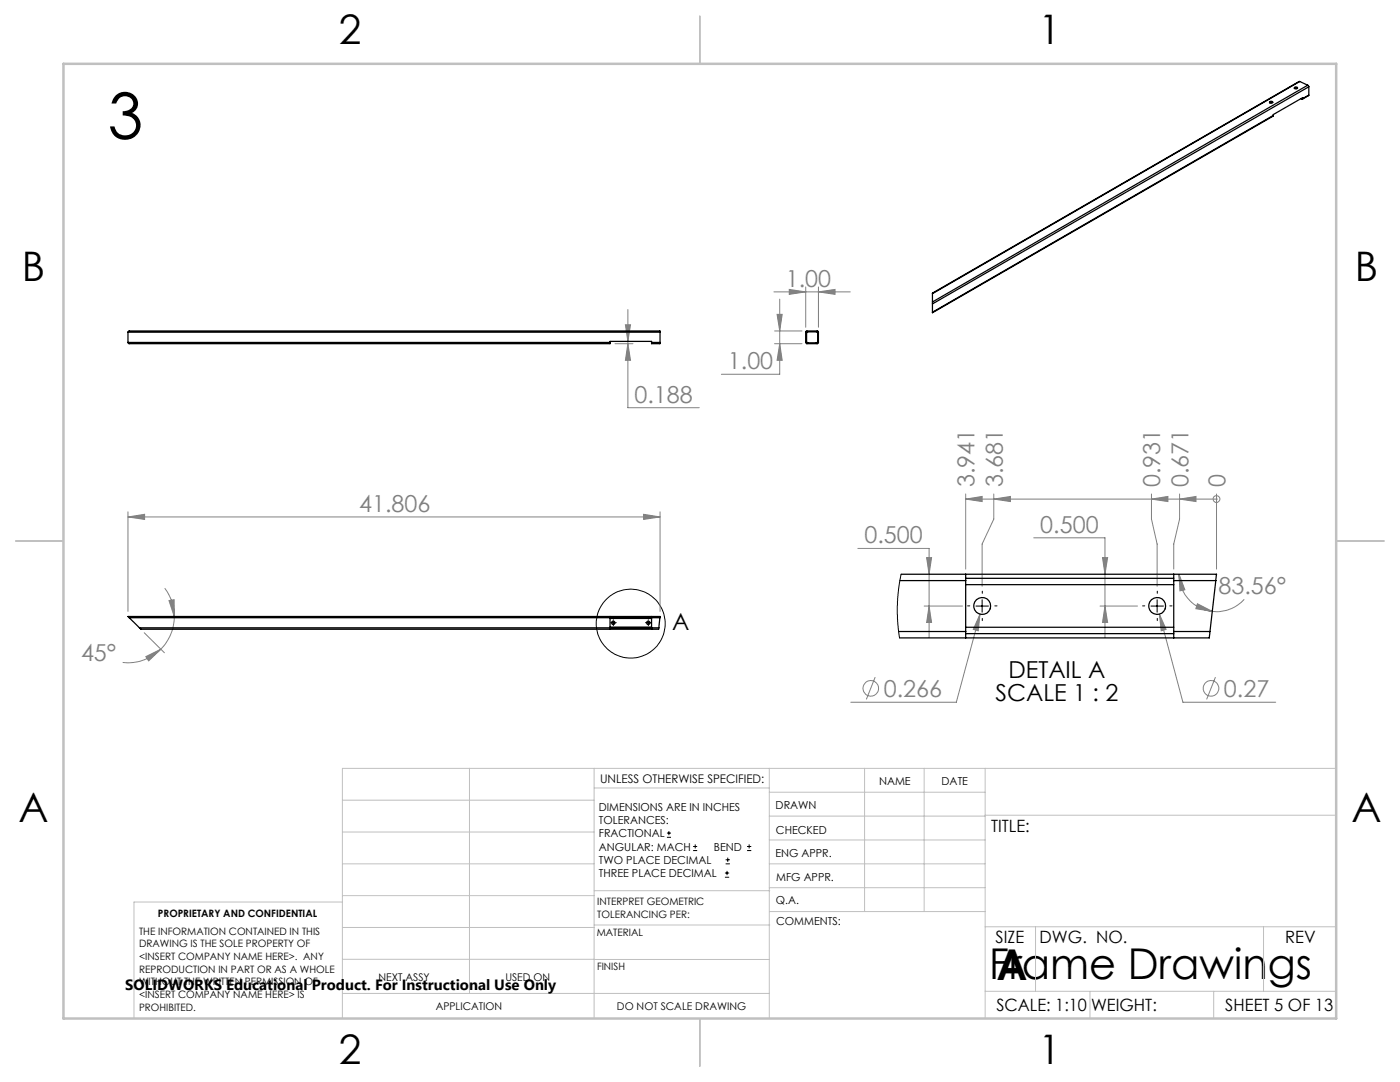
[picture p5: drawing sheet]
<svg xmlns="http://www.w3.org/2000/svg" width="279mm" height="216mm" viewBox="0 0 279 216" stroke-linecap="round" stroke-linejoin="round" font-family="sans-serif">
<g fill="none" stroke="#808080" stroke-width=".2">
<path d="M154.4 58.2h15.3M155.6 59.7v15h-11.6M157.5 57.7l3.3 .5-3.3 .5zM160.8 57.3v8M163.3 57.3v8M163.3 58.2l3.4-.5v1zM122.7 68.6h3.6M124.8 64.8h1l-.5 3.3zM125.3 61.8v19.6h14.3M125.3 68.6l.5 3.3h-1zM154.6 68.6h5.5M154.6 66h5.5"/>
<path d="M155.1 62.7h1l-.5 3.3zM155.6 68.6l.5 3.3h-1zM192.7 99.6l3.3-.5v1zM192.7 99.6h50.1M192.7 98.6v15M198.3 99.6l3.3-.5v1zM198.3 98.6v5l-2.3 4.9v8.5M229.8 99.6l3.3-.5v1zM229.8 98.6v5l1.1 4.9v8.5M235.4 99.6l3.3-.5v1zM235.4 98.6v5l-1.2 4.9v5.1M242.8 99.6h.1"/>
<path d="M242.8 98.6v15M25.5 103.2l3.4-.6v1zM25.5 102.1v19.9M25.5 103.2h106.2M32.9 117.4a9.3 9.3 0 0 1 1.9 5.6M33.7 119.8l1-.1 .1 3.3zM128.4 102.6l3.3 .6-3.3 .4zM131.7 102.1v19.9M171.2 109.4h14.2v17.9M184.9 111.3h1l-.5 3.3zM206.3 107.3h14.2v20M220 111.3h1.1l-.6 3.3z"/>
<path d="M235.3 114.6l1.2 3.1-1 .2zM235.3 114.6a7.5 7.5 0 0 0 6.6 7.4M248.3 119.6a7.5 7.5 0 0 1-6.4 2.4M28.8 126.3l4 3.9M29.1 131l3-1.5-2.4 2.4zM32.1 129.5a9.4 9.4 0 0 1-7.6 2.7M34.8 123a9.4 9.4 0 0 1-2.7 6.5M174.7 135.1l-1.8 4.5M184.4 120.9h7.7M185.4 120.9l.5 3.3h-1zM195.6 122.6l-4.7 17.5h-21.1M195.6 122.6l-.4 3.3-1-.3z"/>
<path d="M219.5 120.9h7.5M220.5 120.9l.6 3.3h-1.1zM231.4 122.6l4.7 17.5h18.5M231.4 122.6l1.3 3-1 .3zM239 120.5l2.9 1.5-3.2-.5zM242.6 135.1l-1.8 4.5"/>
<circle cx="242.8" cy="99.6" r=".68"/>
<circle cx="173.8" cy="137.4" r="1.56"/>
<circle cx="241.7" cy="137.3" r="1.56"/>
</g>
<g fill="none" stroke="#000" stroke-width=".2">
<path d="M196 119.7v2.5M230.9 119.7v2.5M122.1 124.3h.5M122.4 124v.5M129.1 124.3h.5M129.4 124v.5M194.8 120.9h2.5M229.7 120.9h2.5M133.1 167.1h.8M133.1 166.2h.8M133.5 165.8v.9M138.3 169.7h.8"/>
<path d="M138.3 168.9h.8M138.7 168.5v.8M144.7 175h.8M144.7 174.2h.8M144.8 172.4h.9M144.8 171.6h.9M145.1 173.8v.8M145.2 171.1v.9M149.1 169.7h.8M149.1 168.9h.8M149.5 168.5v.8"/>
<circle cx="125.9" cy="124.4" r="6.9"/>
</g>
<g fill="none" stroke="#000" stroke-width=".2" stroke-dasharray="15.2 1.3 1.3 1.3">
<path d="M196 118.4v-.4M231 118.4v-.4M121.9 124.3h-.1M122.4 123.8v-.1M122.4 124.8h.1M122.9 124.3h.1M128.9 124.3h-.1M129.4 123.8v-.1M129.4 124.8h.1M129.9 124.3h.1M193.5 120.9h-.4M196 123.4v.4"/>
<path d="M198.5 120.9h.5M228.5 120.9h-.5M231 123.4v.4M233.5 120.9h.4"/>
</g>
<g fill="none" stroke="#c0c0c0" stroke-width=".2">
<path d="M68.3 159.7h50.3M93.7 153.3v44.9M118.6 153.3v49.9M118.6 157.2h34.9M153.5 153.3v49.9M153.5 158.1h43.1M172.5 153.3v28.6M184.4 153.3v28.6M196.6 153.3v49.9M266.7 153.3h-198.4v49.9M68.3 178.7h50.3M68.3 172.4h50.3"/>
<path d="M68.3 166h50.3M68.3 180h-41.6v23.2M118.6 177.7h35M153.5 167.6h43.1M153.5 162.8h43.1M153.5 172.4h43.1M153.5 177.1h43.1M196.6 162.7h70.1M68.3 198.2h85.2M68.3 191.4l85.2 .1M68.3 185.1h50.3M118.6 184.6h35"/>
<path d="M153.6 181.9h43M196.6 197.8h70.1M196.6 184.9h70.1M206.7 184.9v12.9M217.5 197.8v5.4M242.2 197.8v5.4M252.2 184.9v12.9"/>
</g>
<path d="M139.7 3.2v9.5M3.1 107.9h9.6M266.7 107.9h9.5M139.7 203.2v9.6" fill="none" stroke="#c0c0c0" stroke-width=".25"/>
<path d="M12.7 12.7h254v190.5h-254z" fill="none" stroke="#c0c0c0" stroke-width=".5"/>
<g fill="#808080">
<path d="M235.4 99.6l3.3-.5v1zM229.8 99.6l3.3-.5v1zM198.3 99.6l3.3-.5v1zM192.7 99.6l3.3-.5v1z"/>
<path d="M124.8 64.8h1l-.5 3.3zM125.3 68.6l.5 3.3h-1zM29.1 131l3-1.5-2.4 2.4zM33.7 119.8l1-.1 .1 3.3zM155.6 68.6l.5 3.3h-1zM155.1 62.7h1l-.5 3.3zM157.5 57.7l3.3 .5-3.3 .5zM163.3 58.2l3.4-.5v1zM235.3 114.6l1.2 3.1-1 .2zM239 120.5l2.9 1.5-3.2-.5zM231.4 122.6l.3 3.3 1-.3zM195.6 122.6l-1.4 3 1 .3zM185.4 120.9l.5 3.3h-1zM184.9 111.3h1l-.5 3.3zM220.5 120.9l.6 3.3h-1.1zM220 111.3h1.1l-.6 3.3z"/>
<path d="M25.5 103.2l3.4-.6v1zM128.4 102.6l3.3 .6-3.3 .4z"/>
</g>
<g fill="none" stroke="#000" stroke-width=".25">
<path d="M258.3 17.5a.29 .29 0 0 1 .4-.2 .29 .29 0 0 1 .2 .4 .36 .36 0 0 1-.6-.2zM258.3 17.6l.1-.1 .5 .1M259.4 16.3l-73.3 42.3M259.4 16.3l1.6 .7M260 19.6l-.1 .2-.3-.1M260 19.6v-.1l-5.9 3.4v.1M261 17l.2 .3M261 17l-74.9 43.3M261.2 19l-1.3 .8M261.2 17.3l-75.1 43.3M261.2 17.3v1.7M261.2 19l-1.2 .6"/>
<path d="M253.4 20.5l.1-.1 .5 .1M253.4 20.3l.1-.1a.27 .27 0 0 1 .3 0 .27 .27 0 0 1 .1 .3 .31 .31 0 0 1-.3 .1 .31 .31 0 0 1-.2-.3zM254.1 23v.2l-68 39.2v-.1M254.1 23l-68 39.3M186.1 58.6v1.7M25.5 66.3l.2-.3h106v.3M25.5 68.3l.3 .3h95.9v-.3M25.5 66.3h106.2M25.5 68.3h96.2M25.5 66.3v2M121.7 68.3v-.2h8.3v.2M130 68.3v.3h1.7v-.3"/>
<path d="M130 68.3h1.7M131.7 66.3v2M160.8 66.1l2.4-.1 .1 .2v2.2l-.2 .2h-2.1l-.2-.2zM161 66.4l.1-.2h1.9l.2 .3v1.8l-.2 .1h-1.9l-.1-.2zM186.1 60.3v.3M186.1 60.6v1.7M179.6 115.9h13.1M179.8 114.6h63l-.2 1.3M192.7 114.6v1.3M192.7 115.9v10.1M192.7 115.4h41.5M192.7 116.7h41.5"/>
<path d="M234.2 114.6v1.3M234.2 115.9h8.4M234.2 115.9v10.1M242.6 115.9l-1.1 10.1M25.8 123.3l-.3-.3h106.2v.3M25.8 123.3h95.9M25.8 123.3l2 2M27.8 125.3l.3 .3h103.3l.1-.3M27.8 125.3h93.9M121.7 125.3v.3M121.7 123v.3M121.7 123.3v2"/>
<path d="M121.7 125.4h8.3M121.7 123.2h8.3M121.7 123.4h8.3M121.7 125.1h8.3M130 125.3v.3M130 123v.3M130 123.3v2M130 125.3h1.5M130 123.3h1.7M131.7 123.3l-.2 2M179.4 126h13.3M192.7 126v1.3"/>
<path d="M192.7 126.4h41.5M192.7 125.2h41.5M234.2 126v1.3M234.2 126h7.3M241.5 126l-.2 1.3h-61.8"/>
<circle cx="122.4" cy="124.3" r=".34"/>
<circle cx="129.4" cy="124.3" r=".34"/>
<circle cx="196" cy="120.9" r="1.69"/>
<circle cx="230.9" cy="120.9" r="1.69"/>
</g>
<path d="M179.8 114.6l-.5 2.9-.2 3.4v3.2l.4 3.2" fill="none" stroke="#000" stroke-width=".2"/>
<text font-size="12.7" x="21.5" y="27.7">3</text>
<g font-size="8.5">
<text x="197.4" y="195.4">Frame Drawings</text>
<text x="198.9" y="195.5">A</text>
</g>
<g font-size="8.1">
<text x="67.6" y="8.9">2</text>
<text x="207.3" y="8.9">1</text>
<text x="4.4" y="56.2">B</text>
<text x="270.4" y="56.2">B</text>
<text x="3.7" y="164.1">A</text>
<text x="269.7" y="164.1">A</text>
<text x="67.6" y="212.4">2</text>
<text x="207.3" y="212.4">1</text>
</g>
<g font-size="4.7" fill="#808080">
<text x="156.8" y="57.2">1.00</text>
<text x="145.3" y="73.7">1.00</text>
<text x="126.6" y="80.3">0.188</text>
<text x="194.5" y="97.3" transform="rotate(-90 194.5 97.3)">3.941</text>
<text x="200.1" y="97.3" transform="rotate(-90 200.1 97.3)">3.681</text>
<text x="231.6" y="97.3" transform="rotate(-90 231.6 97.3)">0.931</text>
<text x="237.2" y="97.3" transform="rotate(-90 237.2 97.3)">0.671</text>
<text x="244.6" y="97.3" transform="rotate(-90 244.6 97.3)">0</text>
<text x="71.7" y="102.1">41.806</text>
<text x="207.6" y="106.3">0.500</text>
<text x="172.5" y="108.4">0.500</text>
<text x="243.2" y="118.6">83.56°</text>
<text x="16.2" y="131.9">45°</text>
<text x="176.4" y="139">0.266</text>
<text x="244.3" y="139">0.27</text>
</g>
<g font-size="4.7">
<text x="134.2" y="125.7">A</text>
<text x="201.3" y="135.3">DETAIL A</text>
<text x="198.7" y="139.8">SCALE 1 : 2</text>
</g>
<g font-size="3.4">
<text x="197.8" y="166">TITLE:</text>
<text x="198.7" y="188.1">SIZE</text>
<text x="207.5" y="188.1">DWG. NO.</text>
<text x="256.5" y="188.2">REV</text>
<text x="198.8" y="201.7">SCALE: 1:10</text>
<text x="217.7" y="201.8">WEIGHT:</text>
<text x="244.5" y="201.7">SHEET 5 OF 13</text>
</g>
<text font-size="3" x="25" y="197.6">SOLIDWORKS Educational Product. For Instructional Use Only</text>
<text font-size="2.4" x="119.8" y="156.2">UNLESS OTHERWISE SPECIFIED:</text>
<g font-size="2.2">
<text x="119.5" y="161.8">DIMENSIONS ARE IN INCHES</text>
<text x="154.8" y="161.4">DRAWN</text>
<text x="175.4" y="156.6">NAME</text>
<text x="187.9" y="156.7">DATE</text>
<text x="119.5" y="164.4">TOLERANCES:</text>
<text x="119.5" y="167.1">FRACTIONAL</text>
<text x="154.9" y="166.3">CHECKED</text>
<text x="119.5" y="169.7">ANGULAR: MACH</text>
<text x="119.5" y="172.4">TWO PLACE DECIMAL</text>
<text x="142.5" y="169.7">BEND</text>
<text x="154.8" y="171">ENG APPR.</text>
<text x="119.5" y="175">THREE PLACE DECIMAL</text>
<text x="154.9" y="175.7">MFG APPR.</text>
<text x="154.9" y="180.4">Q.A.</text>
<text x="154.9" y="184.6">COMMENTS:</text>
</g>
<g font-size="2.1">
<text x="75.5" y="195.7">NEXT ASSY</text>
<text x="100.9" y="195.7">USED ON</text>
<text x="86.9" y="201.5">APPLICATION</text>
<text x="123.1" y="201.6">DO NOT SCALE DRAWING</text>
</g>
<g font-size="2">
<text x="31.5" y="182.9">PROPRIETARY AND CONFIDENTIAL</text>
<text x="119.2" y="180.6">INTERPRET GEOMETRIC</text>
<text x="119.2" y="183.1">TOLERANCING PER:</text>
<text x="27.8" y="186.5">THE INFORMATION CONTAINED IN THIS</text>
<text x="27.8" y="189">DRAWING IS THE SOLE PROPERTY OF</text>
<text x="27.8" y="191.6">&lt;INSERT COMPANY NAME HERE&gt;. ANY</text>
<text x="119.1" y="186.7">MATERIAL</text>
<text x="27.8" y="194.1">REPRODUCTION IN PART OR AS A WHOLE</text>
<text x="27.8" y="196.6">WITHOUT THE WRITTEN PERMISSION OF</text>
<text x="119.1" y="193.5">FINISH</text>
<text x="27.8" y="199.1">&lt;INSERT COMPANY NAME HERE&gt; IS</text>
<text x="27.8" y="201.7">PROHIBITED.</text>
</g>
</svg>
